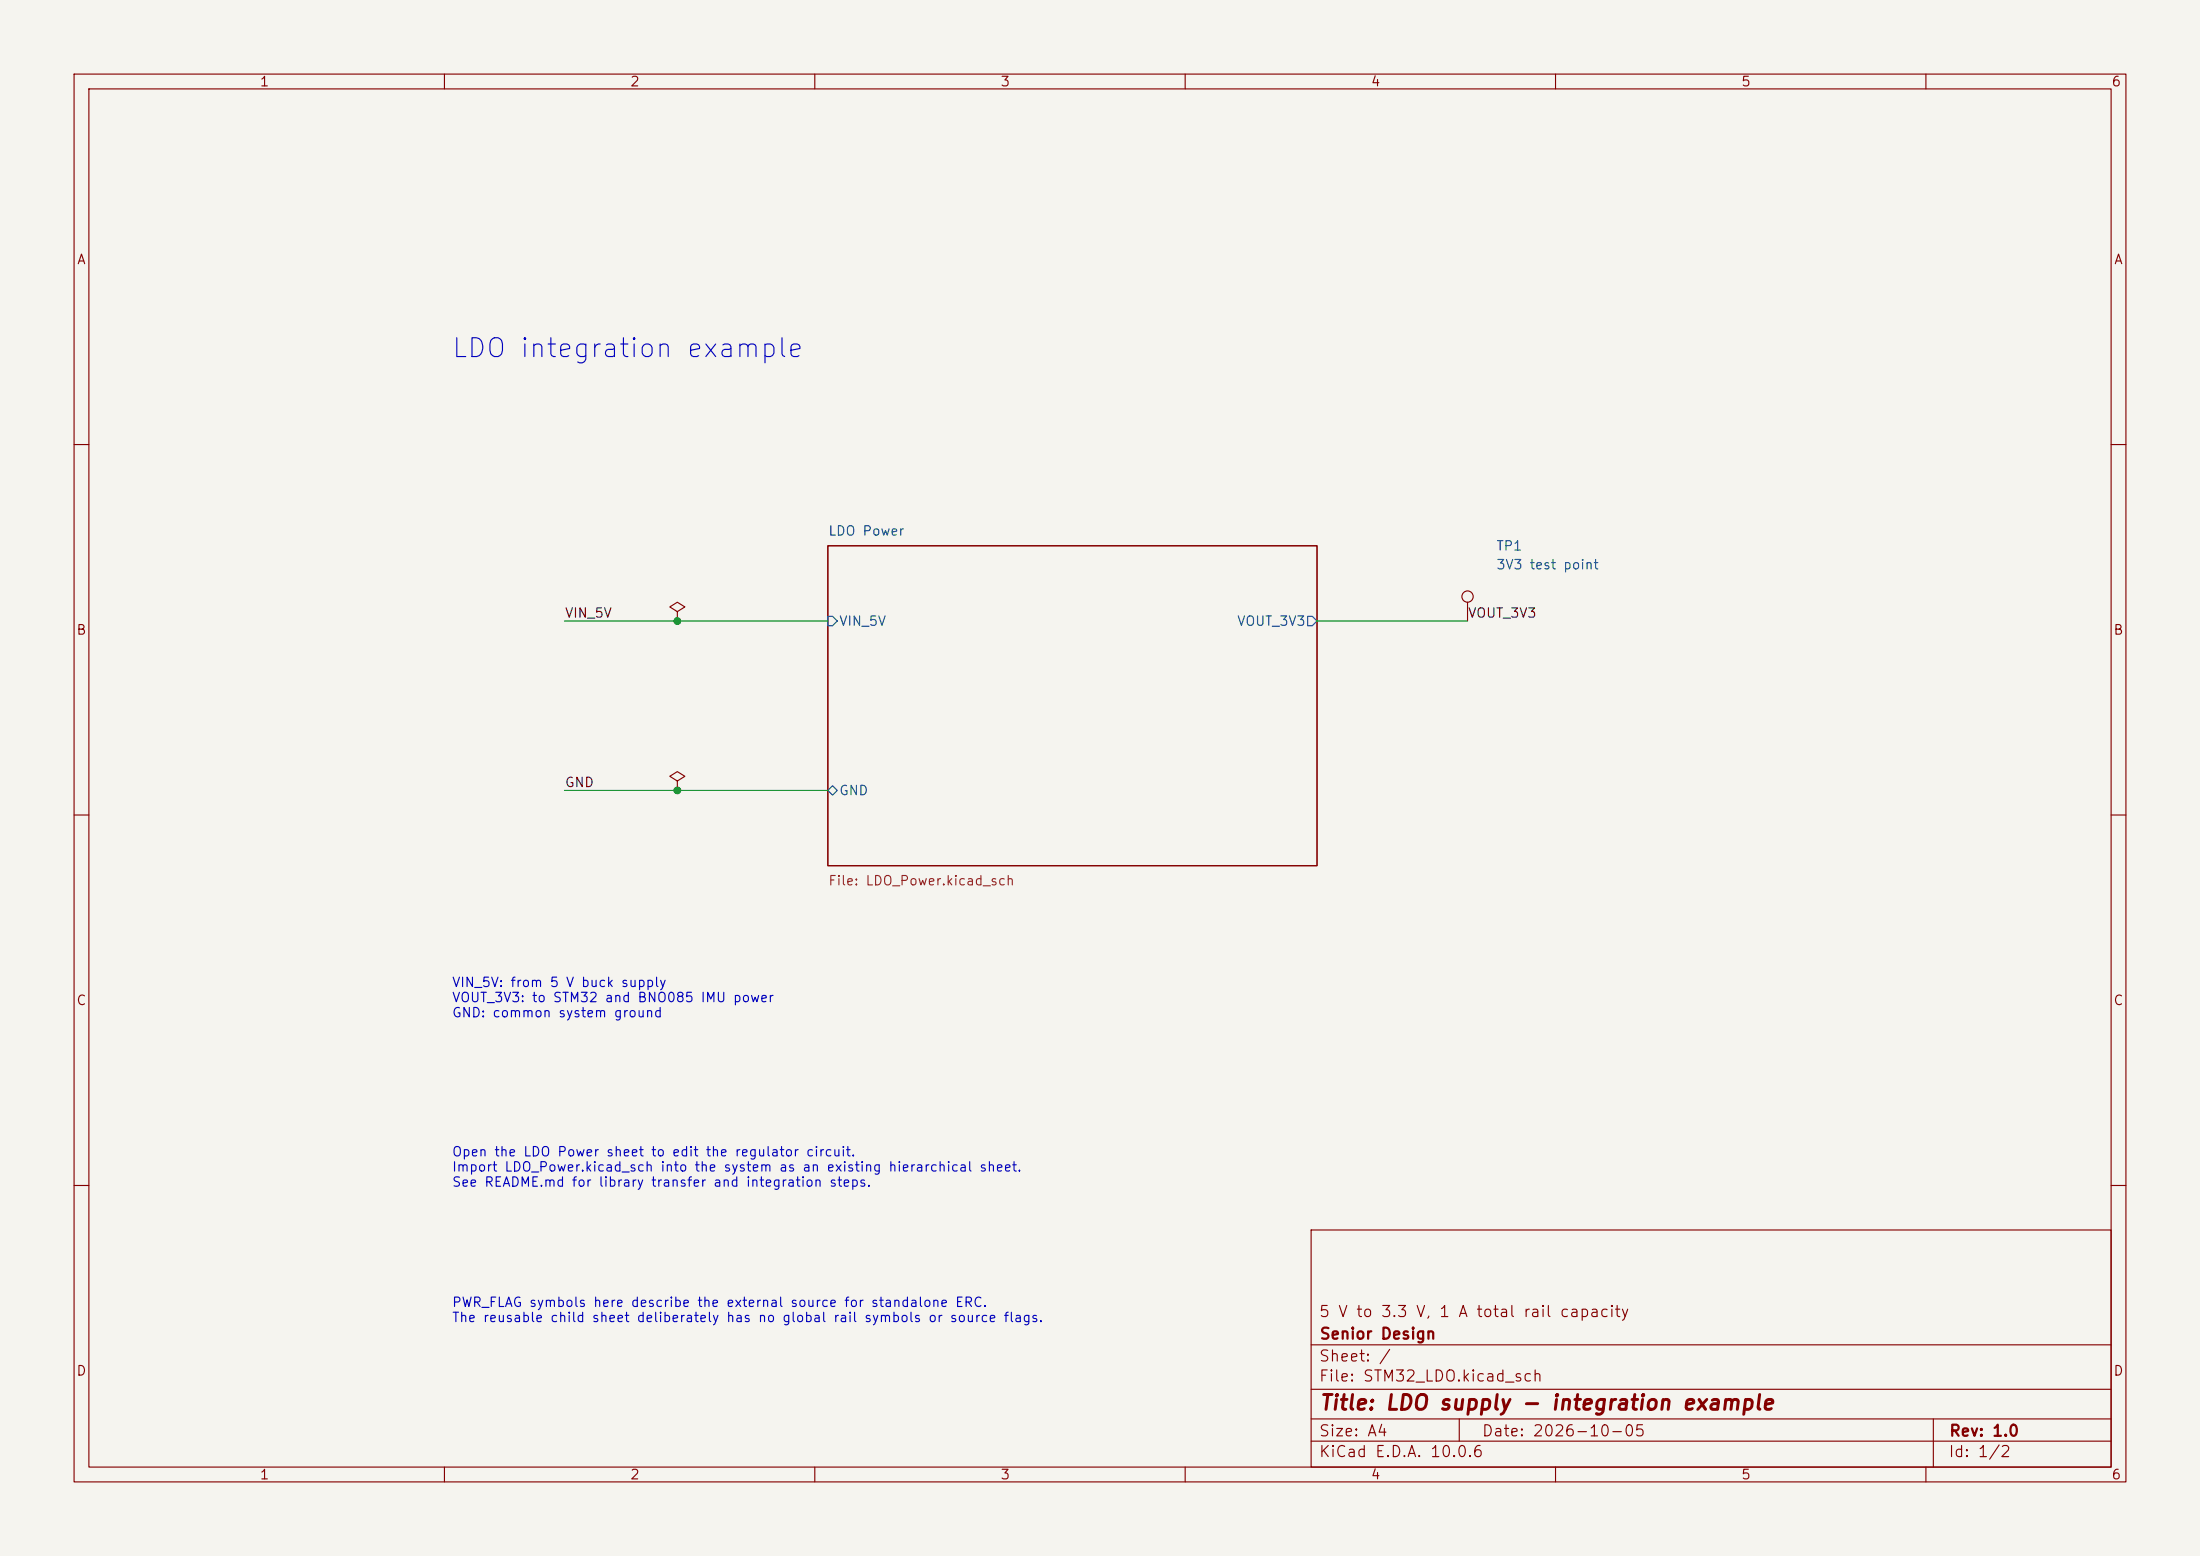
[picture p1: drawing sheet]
(kicad_sch
 (version 20260306)
 (generator "eeschema")
 (generator_version "10.0")
 (paper "A4")
 (title_block
  (title "LDO supply - integration example")
  (date "2026-10-05")
  (rev "1.0")
  (company "Senior Design")
  (comment 1 "5 V to 3.3 V, 1 A total rail capacity"))
 (lib_symbols
  (symbol "Connector:TestPoint"
   (pin_numbers (hide yes))
   (pin_names
    (offset 0.762) (hide yes)) (exclude_from_sim no) (in_bom yes) (on_board yes)
   (in_pos_files yes)
   (duplicate_pin_numbers_are_jumpers no)
   (property "Reference" "TP" (at 0 6.858 0) (show_name no) (do_not_autoplace no) (effects (font (size 1.27 1.27))))
   (property "Value" "TestPoint" (at 0 5.08 0) (show_name no) (do_not_autoplace no) (effects (font (size 1.27 1.27))))
   (property "Footprint" "" (at 5.08 0 0) (show_name no) (do_not_autoplace no) (hide yes) (effects (font (size 1.27 1.27))))
   (property "Datasheet" "" (at 5.08 0 0) (show_name no) (do_not_autoplace no) (hide yes) (effects (font (size 1.27 1.27))))
   (property "Description" "test point" (at 0 0 0) (show_name no) (do_not_autoplace no) (hide yes) (effects (font (size 1.27 1.27))))
   (symbol "TestPoint_0_1"
    (circle (center 0 3.302) (radius 0.762) (stroke (width 0) (type default)) (fill (type none))))
   (symbol "TestPoint_1_1"
    (pin passive line (at 0 0 90) (length 2.54) (name "1" (effects (font (size 1.27 1.27)))) (number "1" (effects (font (size 1.27 1.27))))))
   (embedded_fonts no))
  (symbol "power:PWR_FLAG"
   (power global)
   (pin_numbers (hide yes))
   (pin_names
    (offset 0) (hide yes)) (exclude_from_sim no) (in_bom yes) (on_board yes)
   (in_pos_files yes)
   (duplicate_pin_numbers_are_jumpers no)
   (property "Reference" "#FLG" (at 0 1.905 0) (show_name no) (do_not_autoplace no) (hide yes) (effects (font (size 1.27 1.27))))
   (property "Value" "PWR_FLAG" (at 0 3.81 0) (show_name no) (do_not_autoplace no) (effects (font (size 1.27 1.27))))
   (property "Footprint" "" (at 0 0 0) (show_name no) (do_not_autoplace no) (hide yes) (effects (font (size 1.27 1.27))))
   (property "Datasheet" "" (at 0 0 0) (show_name no) (do_not_autoplace no) (hide yes) (effects (font (size 1.27 1.27))))
   (property "Description" "Special symbol for telling ERC where power comes from" (at 0 0 0) (show_name no) (do_not_autoplace no) (hide yes) (effects (font (size 1.27 1.27))))
   (symbol "PWR_FLAG_0_0"
    (pin power_out line (at 0 0 90) (length 0) (name "" (effects (font (size 1.27 1.27)))) (number "1" (effects (font (size 1.27 1.27))))))
   (symbol "PWR_FLAG_0_1"
    (polyline (pts (xy 0 0) (xy 0 1.27) (xy -1.016 1.905) (xy 0 2.54) (xy 1.016 1.905) (xy 0 1.27)) (stroke (width 0) (type default)) (fill (type none))))
   (embedded_fonts no)))
 (text "PWR_FLAG symbols here describe the external source for standalone ERC.\nThe reusable child sheet deliberately has no global rail symbols or source flags."
  (exclude_from_sim no)
  (at 60.96 175.26 0)
  (effects (font (size 1.27 1.27)) (justify left top)))
 (text "VIN_5V: from 5 V buck supply\nVOUT_3V3: to STM32 and BNO085 IMU power\nGND: common system ground"
  (exclude_from_sim no)
  (at 60.96 132.08 0)
  (effects (font (size 1.27 1.27)) (justify left top)))
 (text "Open the LDO Power sheet to edit the regulator circuit.\nImport LDO_Power.kicad_sch into the system as an existing hierarchical sheet.\nSee README.md for library transfer and integration steps."
  (exclude_from_sim no)
  (at 60.96 154.94 0)
  (effects (font (size 1.27 1.27)) (justify left top)))
 (text "LDO integration example"
  (exclude_from_sim no)
  (at 60.96 45.72 0)
  (effects (font (size 2.54 2.54)) (justify left top)))
 (junction
  (at 91.44 83.82)
  (diameter 0)
  (color 0 0 0 0))
 (junction
  (at 91.44 106.68)
  (diameter 0)
  (color 0 0 0 0))
 (wire
  (pts (xy 76.2 106.68) (xy 91.44 106.68))
  (stroke (width 0) (type default)))
 (wire
  (pts (xy 76.2 83.82) (xy 91.44 83.82))
  (stroke (width 0) (type default)))
 (wire
  (pts (xy 91.44 83.82) (xy 111.76 83.82))
  (stroke (width 0) (type default)))
 (wire
  (pts (xy 177.8 83.82) (xy 198.12 83.82))
  (stroke (width 0) (type default)))
 (wire
  (pts (xy 91.44 106.68) (xy 111.76 106.68))
  (stroke (width 0) (type default)))
 (label "VIN_5V"
  (at 76.2 83.82 0)
  (effects (font (size 1.27 1.27)) (justify left bottom)))
 (label "VOUT_3V3"
  (at 198.12 83.82 0)
  (effects (font (size 1.27 1.27)) (justify left bottom)))
 (label "GND"
  (at 76.2 106.68 0)
  (effects (font (size 1.27 1.27)) (justify left bottom)))
 (symbol
  (lib_id "power:PWR_FLAG")
  (at 91.44 83.82 0)
  (unit 1)
  (body_style 1)
  (exclude_from_sim no)
  (in_bom no)
  (on_board no)
  (in_pos_files yes)
  (dnp no)
  (property "Reference" "#FLG01" (at 95.25 81.28 0) (hide yes) (show_name no) (do_not_autoplace no) (effects (font (size 1.27 1.27))))
  (property "Value" "PWR_FLAG" (at 95.25 83.82 0) (hide yes) (show_name no) (do_not_autoplace no) (effects (font (size 1.27 1.27))))
  (property "Footprint" "" (at 91.44 83.82 0) (hide yes) (show_name no) (do_not_autoplace no) (effects (font (size 1.27 1.27))))
  (property "Datasheet" "" (at 91.44 83.82 0) (show_name no) (do_not_autoplace no) (effects (font (size 1.27 1.27))))
  (property "Description" "" (at 91.44 83.82 0) (show_name no) (do_not_autoplace no) (effects (font (size 1.27 1.27))))
  (pin "1"))
 (symbol
  (lib_id "Connector:TestPoint")
  (at 198.12 83.82 0)
  (unit 1)
  (body_style 1)
  (exclude_from_sim no)
  (in_bom yes)
  (on_board yes)
  (in_pos_files yes)
  (dnp no)
  (property "Reference" "TP1" (at 201.93 73.66 0) (show_name no) (do_not_autoplace no) (effects (font (size 1.27 1.27)) (justify left)))
  (property "Value" "3V3 test point" (at 201.93 76.2 0) (show_name no) (do_not_autoplace no) (effects (font (size 1.27 1.27)) (justify left)))
  (property "Footprint" "TestPoint:TestPoint_Pad_D1.0mm" (at 198.12 83.82 0) (hide yes) (show_name no) (do_not_autoplace no) (effects (font (size 1.27 1.27))))
  (property "Datasheet" "" (at 198.12 83.82 0) (show_name no) (do_not_autoplace no) (effects (font (size 1.27 1.27))))
  (property "Description" "" (at 198.12 83.82 0) (show_name no) (do_not_autoplace no) (effects (font (size 1.27 1.27))))
  (pin "1"))
 (symbol
  (lib_id "power:PWR_FLAG")
  (at 91.44 106.68 0)
  (unit 1)
  (body_style 1)
  (exclude_from_sim no)
  (in_bom no)
  (on_board no)
  (in_pos_files yes)
  (dnp no)
  (property "Reference" "#FLG02" (at 95.25 104.14 0) (hide yes) (show_name no) (do_not_autoplace no) (effects (font (size 1.27 1.27))))
  (property "Value" "PWR_FLAG" (at 95.25 106.68 0) (hide yes) (show_name no) (do_not_autoplace no) (effects (font (size 1.27 1.27))))
  (property "Footprint" "" (at 91.44 106.68 0) (hide yes) (show_name no) (do_not_autoplace no) (effects (font (size 1.27 1.27))))
  (property "Datasheet" "" (at 91.44 106.68 0) (show_name no) (do_not_autoplace no) (effects (font (size 1.27 1.27))))
  (property "Description" "" (at 91.44 106.68 0) (show_name no) (do_not_autoplace no) (effects (font (size 1.27 1.27))))
  (pin "1"))
 (sheet
  (at 111.76 73.66)
  (size 66.04 43.18)
  (exclude_from_sim no)
  (in_bom yes)
  (on_board yes)
  (dnp no)
  (stroke (width 0) (type solid))
  (fill (color 0 0 0 0))
  (property "Sheetname" "LDO Power" (at 111.76 72.39 0) (show_name no) (do_not_autoplace no) (effects (font (size 1.27 1.27)) (justify left bottom)))
  (property "Sheetfile" "LDO_Power.kicad_sch" (at 111.76 118.11 0) (show_name no) (do_not_autoplace no) (effects (font (size 1.27 1.27)) (justify left top)))
  (pin "VIN_5V" input (at 111.76 83.82 180) (effects (font (size 1.27 1.27)) (justify left)))
  (pin "GND" bidirectional (at 111.76 106.68 180) (effects (font (size 1.27 1.27)) (justify left)))
  (pin "VOUT_3V3" output (at 177.8 83.82 0) (effects (font (size 1.27 1.27)) (justify right))))
 (sheet_instances
  (path ""
   (page "1")))
 (embedded_fonts no))
